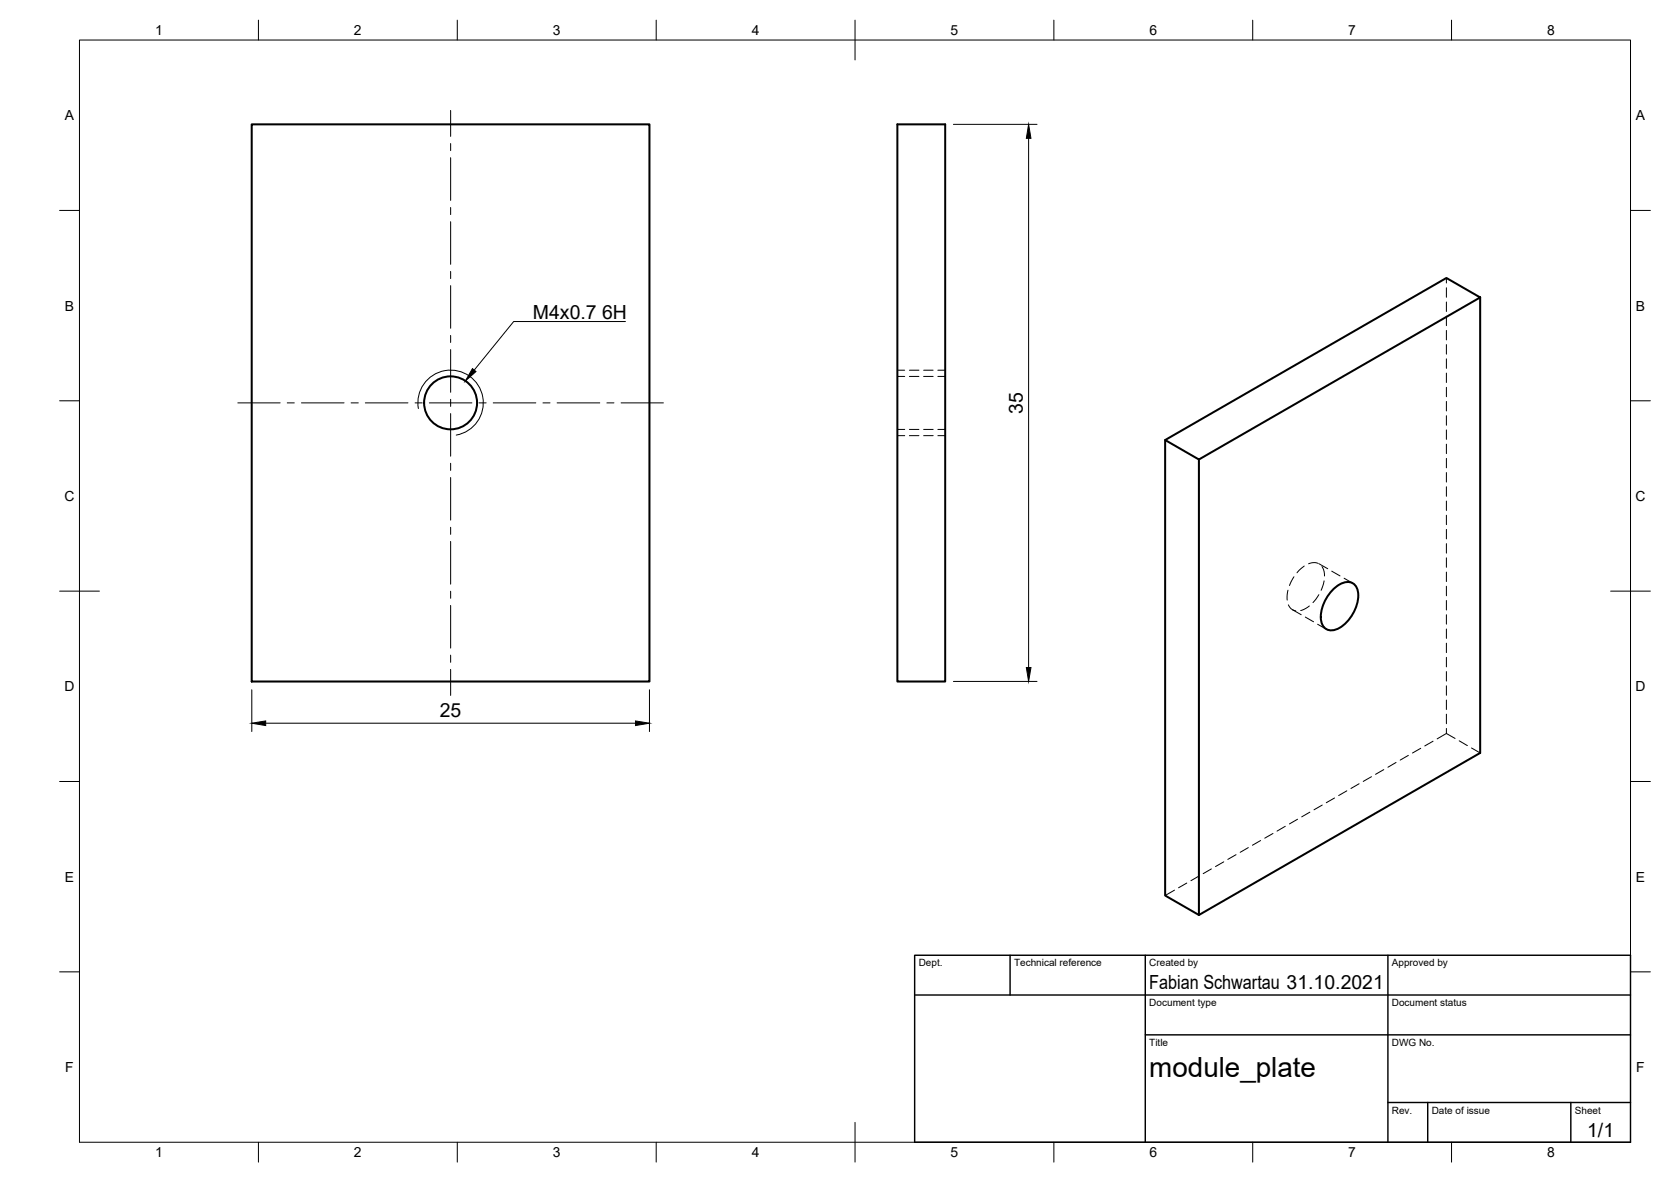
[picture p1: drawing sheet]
<svg xmlns="http://www.w3.org/2000/svg" width="420mm" height="297mm" viewBox="0 0 420 297" stroke-linecap="round" stroke-linejoin="round" font-family="sans-serif">
<!-- layer: Sichtbar -->
<g fill="none" stroke="#000" stroke-width=".51">
<path d="M63.3 31.2h100v140.1h-100zM225.6 31.2h12.1v140.1h-12.1zM372.2 74.7v114.5l-70.7 40.7-8.5-4.8v-114.5M293 110.6l70.7-40.7 8.5 4.8-70.7 40.8zM301.5 115.5v114.4M335.3 148a4.6 4.6 0 0 1 4.5-1.6 3.6 3.6 0 0 1 1.7 4.1 10.1 10.1 0 0 1-5.5 7.7 2.79 2.79 0 0 1-2.9-.4 2.79 2.79 0 0 1-1-2.8 10.5 10.5 0 0 1 3.2-7z"/>
<circle cx="113.3" cy="101.2" r="6.7"/>
</g>
<!-- layer: Sichtbar schmal -->
<path d="M105.2 102.7a8.2 8.2 0 0 1 6.7-9.6 8.2 8.2 0 0 1 9.5 6.7 8.2 8.2 0 0 1-6.7 9.5" fill="none" stroke="#000" stroke-width=".25"/>
<!-- layer: Verdeckt -->
<g fill="none" stroke="#000" stroke-width=".25">
<path d="M363.7 69.9v1.2M363.7 72.3v2.4M363.7 75.9v2.4M363.7 79.5v2.3M225.6 94.6h1.9M228.7 94.6h2.4M232.2 94.6h2.4M235.8 94.6h1.9M363.7 83v2.4M363.7 86.6v2.4M363.7 90.2v2.4M363.7 93.8v2.3"/>
<path d="M363.7 97.3v2.4M225.6 107.9h1.9M228.7 107.9h2.4M232.2 107.9h2.4M235.8 107.9h1.9M363.7 100.9v2.4M363.7 104.5v2.4M363.7 108v2.4M363.7 111.6v2.4M363.7 115.2v2.4M363.7 118.8v2.3M363.7 122.3v2.4"/>
<path d="M363.7 125.9v2.4M363.7 129.5v2.4M363.7 133v2.4M363.7 136.6v2.4M323.8 148.3l-.1 2.5M324 152l.6 1 1.2 .5M325 153.2l2.2 1.3M325.4 144.9l-1.2 2.2M327.9 142.2l-1.8 1.7M328.2 155.1l2.1 1.2M329.2 152.3l-.9 .6-1.3 .5M331.3 156.9l2.2 1.2"/>
<path d="M331.4 141.6l-1-.2-1.4 .3M331.6 149.4l-1.5 2M331.7 141.7l2.1 1.2M332.4 142.4l.5 1.2 .1 1.1M332.9 146l-.7 2.3M334.9 143.5l2 1.2M338 145.3l2.1 1.3M363.7 140.2v2.4M363.7 143.8v2.3M363.7 147.3v2.4M363.7 150.9v2.4M363.7 154.5v2.4"/>
<path d="M363.7 158.1v2.3M363.7 161.6v2.4M363.7 165.2v2.4M363.7 168.8v2.4M363.7 172.3v2.4M363.7 175.9v2.4M363.7 179.5v2.4M338.6 198.7l-2 1.2M341.7 197l-2 1.1M344.8 195.2l-2 1.2M347.9 193.4l-2 1.2M351 191.6l-2 1.2"/>
<path d="M354.1 189.8l-2 1.2M357.2 188.1l-2 1.1M360.3 186.3l-2.1 1.2M363.7 183.1v1.2M363.7 184.3l2.2 1.3M363.7 184.3l-2.3 1.4M366.9 186.2l2.1 1.2M370 188l2.2 1.2M304.6 218.4l-2.1 1.1M307.7 216.6l-2.1 1.2M310.8 214.8l-2.1 1.2M313.9 213l-2.1 1.2"/>
<path d="M317 211.2l-2.1 1.2M320.1 209.5l-2.1 1.1M323.2 207.7l-2.1 1.2M326.3 205.9l-2.1 1.2M329.4 204.1l-2.1 1.2M332.5 202.3l-2.1 1.2M335.6 200.5l-2.1 1.2M295.3 223.7l-2.3 1.4M298.4 221.9l-2.1 1.2M301.5 220.1l-2.1 1.2"/>
</g>
<!-- layer: Verdeckt schmal -->
<path d="M225.6 93h1.9M228.7 93h2.4M232.2 93h2.4M235.8 93h1.9M225.6 109.5h1.9M228.7 109.5h2.4M232.2 109.5h2.4M235.8 109.5h1.9" fill="none" stroke="#000" stroke-width=".25"/>
<!-- layer: Border -->
<g fill="none" stroke="#000" stroke-width=".25">
<path d="M20 10.1h390v276.9h-390zM65 5.1v5M115 5.1v5M165 5.1v5M215 5.1v10M265 5.1v5M315 5.1v5M365 5.1v5M15 52.9h5M410 52.9h5M15 100.7h5M410 100.7h5"/>
<path d="M15 148.6h10M405 148.6h10M15 196.4h5M410 196.4h5M15 244.2h5M410 244.2h5M65 287v5M115 287v5M165 287v5M215 282.1v9.9M265 287v5M315 287v5"/>
<path d="M365 287v5"/>
</g>
<!-- layer: TitleBlock -->
<path d="M230 240.1h180v46.9h-180zM230 250h180M254 240.1v9.9M288 240.1v46.9M349 240.1v46.9M288 260.1h122M349 277.1h61M359 277.1v9.9M395 277.1v9.9" fill="none" stroke="#000" stroke-width=".36"/>
<!-- layer: Dimensions -->
<path d="M239.7 31.2h21.1M258.6 34.8v133M63.3 173.3v10.5M163.3 173.3v10.5M239.7 171.2h21.1M66.8 181.7h93" fill="none" stroke="#000" stroke-width=".25"/>
<path d="M258.6 31.2l.6 3.6h-1.1zM258.1 167.8h1.1l-.6 3.4zM63.3 181.7l3.5-.5v1.1zM159.8 181.2l3.5 .5-3.5 .6z" fill="#000" stroke="#000" stroke-width=".25"/>
<!-- layer: Center Lines -->
<g fill="none" stroke="#000" stroke-width=".25">
<path d="M113.3 27.8v6.5M113.3 36.1v1.8M113.3 39.6v10.8M113.3 52.1v1.8M113.3 55.7v10.7M113.3 68.2v1.8M113.3 71.8v10.7M113.3 84.3v1.8M113.3 87.8v10.8M59.8 101.2h10.6M72.2 101.2h1.8M75.8 101.2h10.7"/>
<path d="M88.3 101.2h1.8M91.9 101.2h10.7M104.4 101.2h1.8M107.9 101.2h10.8M113.3 100.4v1.7M113.3 103.9v10.7M113.3 116.4v1.8M120.4 101.2h1.8M124 101.2h10.7M136.5 101.2h1.8M140.1 101.2h10.7M152.6 101.2h1.8"/>
<path d="M156.2 101.2h10.6M113.3 120v10.7M113.3 132.5v1.8M113.3 136.1v10.7M113.3 148.6v1.8M113.3 152.2v10.7M113.3 164.6v1.8M113.3 168.2v6.6"/>
</g>
<!-- layer: Annotations -->
<path d="M118.8 92.6l.9 .8-2.7 2.3z" fill="#000" stroke="#000" stroke-width=".25"/>
<path d="M157.3 80.8h-28.1l-10 12.2" fill="none" stroke="#000" stroke-width=".25"/>
<text font-size="7" x="289" y="270.6">module_plate</text>
<g font-size="4.9">
<text x="134" y="80.1">M4x0.7</text>
<text x="151.4" y="80.1">6H</text>
<text x="257.2" y="104" transform="rotate(-90 257.2 104)">35</text>
<text x="110.6" y="180.3">25</text>
<text x="289" y="248.5">Fabian Schwartau 31.10.2021</text>
<text x="399.1" y="285.7">1/1</text>
</g>
<g font-size="3.5">
<text x="39" y="8.8">1</text>
<text x="89" y="8.8">2</text>
<text x="139" y="8.8">3</text>
<text x="189" y="8.8">4</text>
<text x="239" y="8.8">5</text>
<text x="289" y="8.8">6</text>
<text x="339" y="8.8">7</text>
<text x="389" y="8.8">8</text>
<text x="16.3" y="30.2">A</text>
<text x="411.3" y="30.2">A</text>
<text x="16.3" y="78">B</text>
<text x="411.3" y="78">B</text>
<text x="16.2" y="125.9">C</text>
<text x="411.2" y="125.9">C</text>
<text x="16.2" y="173.7">D</text>
<text x="411.2" y="173.7">D</text>
<text x="16.3" y="221.6">E</text>
<text x="411.3" y="221.6">E</text>
<text x="16.4" y="269.4">F</text>
<text x="411.4" y="269.4">F</text>
<text x="39" y="290.8">1</text>
<text x="89" y="290.8">2</text>
<text x="139" y="290.8">3</text>
<text x="189" y="290.8">4</text>
<text x="239" y="290.8">5</text>
<text x="289" y="290.8">6</text>
<text x="339" y="290.8">7</text>
<text x="389" y="290.8">8</text>
</g>
<g font-size="2.5">
<text x="231" y="242.9">Dept.</text>
<text x="255" y="242.9">Technical reference</text>
<text x="289" y="242.9">Created by</text>
<text x="350" y="242.9">Approved by</text>
<text x="289" y="252.8">Document type</text>
<text x="350" y="252.8">Document status</text>
<text x="289" y="262.9">Title</text>
<text x="350" y="262.9">DWG No.</text>
<text x="350" y="279.9">Rev.</text>
<text x="360" y="279.9">Date of issue</text>
<text x="396" y="279.9">Sheet</text>
</g>
</svg>
